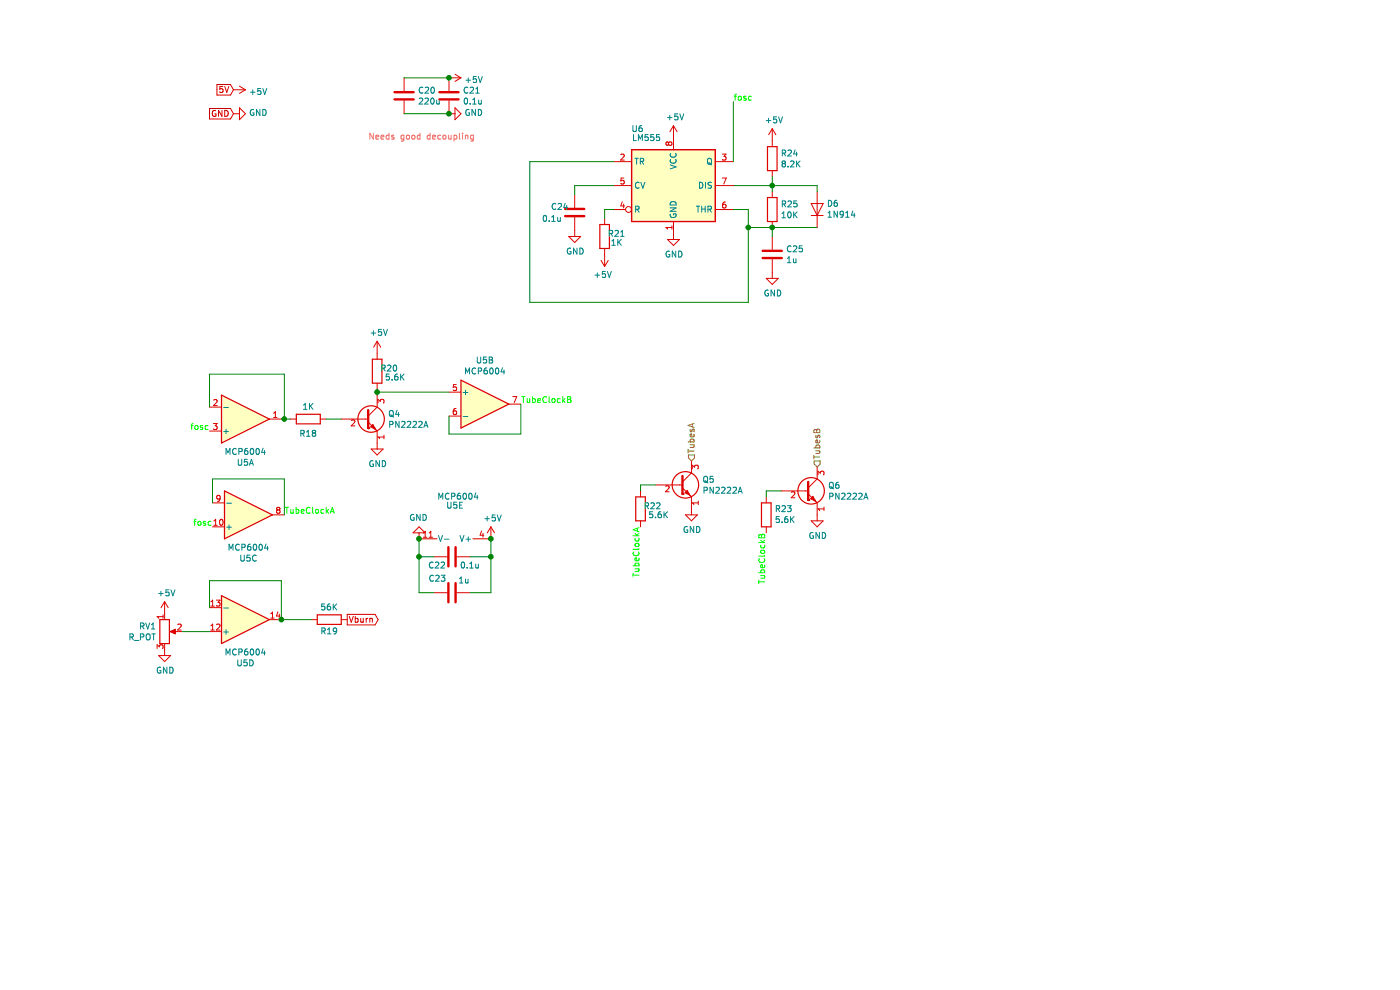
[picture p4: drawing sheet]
EESchema Schematic File Version 4
LIBS:NixieAnalyzer-cache
EELAYER 29 0
EELAYER END
$Descr A4 11693 8268
encoding utf-8
Sheet 4 14
Title ""
Date ""
Rev ""
Comp ""
Comment1 ""
Comment2 ""
Comment3 ""
Comment4 ""
$EndDescr
$Comp
L Amplifier_Operational:MCP6004 U5
U 1 1
P 2050 3500
AR Path="/5EEA538E/5EEB3B0E" Ref="U5"  Part="1" 
AR Path="/5EE2C46B/5EEB3B0E" Ref="U?"  Part="1" 
F 0 "U5" H 2050 3867 50  0000 C CNN
F 1 "MCP6004" H 2050 3776 50  0000 C CNN
F 2 "Package_DIP:DIP-14_W7.62mm" H 2000 3600 50  0001 C CNN
F 3 "http://ww1.microchip.com/downloads/en/DeviceDoc/21733j.pdf" H 2100 3700 50  0001 C CNN
	1    2050 3500
	1    0    0    1   
$EndComp
$Comp
L Amplifier_Operational:MCP6004 U5
U 2 1
P 4050 3375
AR Path="/5EEA538E/5EEB52DC" Ref="U5"  Part="2" 
AR Path="/5EE2C46B/5EEB52DC" Ref="U?"  Part="2" 
F 0 "U5" H 4050 3742 50  0000 C CNN
F 1 "MCP6004" H 4050 3651 50  0000 C CNN
F 2 "Package_DIP:DIP-14_W7.62mm" H 4000 3475 50  0001 C CNN
F 3 "http://ww1.microchip.com/downloads/en/DeviceDoc/21733j.pdf" H 4100 3575 50  0001 C CNN
	2    4050 3375
	1    0    0    -1  
$EndComp
$Comp
L Amplifier_Operational:MCP6004 U5
U 3 1
P 2075 4300
AR Path="/5EEA538E/5EEB630F" Ref="U5"  Part="3" 
AR Path="/5EE2C46B/5EEB630F" Ref="U?"  Part="3" 
F 0 "U5" H 2075 4667 50  0000 C CNN
F 1 "MCP6004" H 2075 4576 50  0000 C CNN
F 2 "Package_DIP:DIP-14_W7.62mm" H 2025 4400 50  0001 C CNN
F 3 "http://ww1.microchip.com/downloads/en/DeviceDoc/21733j.pdf" H 2125 4500 50  0001 C CNN
	3    2075 4300
	1    0    0    1   
$EndComp
$Comp
L Amplifier_Operational:MCP6004 U5
U 4 1
P 2050 5175
AR Path="/5EEA538E/5EEB72B1" Ref="U5"  Part="4" 
AR Path="/5EE2C46B/5EEB72B1" Ref="U?"  Part="4" 
F 0 "U5" H 2050 5542 50  0000 C CNN
F 1 "MCP6004" H 2050 5451 50  0000 C CNN
F 2 "Package_DIP:DIP-14_W7.62mm" H 2000 5275 50  0001 C CNN
F 3 "http://ww1.microchip.com/downloads/en/DeviceDoc/21733j.pdf" H 2100 5375 50  0001 C CNN
	4    2050 5175
	1    0    0    1   
$EndComp
$Comp
L Amplifier_Operational:MCP6004 U5
U 5 1
P 3800 4400
AR Path="/5EEA538E/5EEB8524" Ref="U5"  Part="5" 
AR Path="/5EE2C46B/5EEB8524" Ref="U?"  Part="5" 
F 0 "U5" V 3975 4325 50  0000 L CNN
F 1 "MCP6004" V 4050 4250 50  0000 L CNN
F 2 "Package_DIP:DIP-14_W7.62mm" H 3750 4500 50  0001 C CNN
F 3 "http://ww1.microchip.com/downloads/en/DeviceDoc/21733j.pdf" H 3850 4600 50  0001 C CNN
	5    3800 4400
	0    1    -1   0   
$EndComp
$Comp
L Transistor_BJT:PN2222A Q5
U 1 1
P 5675 4050
AR Path="/5EEA538E/5ED63E9F" Ref="Q5"  Part="1" 
AR Path="/5EE2C46B/5ED63E9F" Ref="Q?"  Part="1" 
F 0 "Q5" H 5865 4096 50  0000 L CNN
F 1 "PN2222A" H 5865 4005 50  0000 L CNN
F 2 "Package_TO_SOT_THT:TO-92_Inline" H 5875 3975 50  0001 L CIN
F 3 "http://www.fairchildsemi.com/ds/PN/PN2222A.pdf" H 5675 4050 50  0001 L CNN
	1    5675 4050
	1    0    0    -1  
$EndComp
$Comp
L Transistor_BJT:PN2222A Q6
U 1 1
P 6725 4100
AR Path="/5EEA538E/5ED64D22" Ref="Q6"  Part="1" 
AR Path="/5EE2C46B/5ED64D22" Ref="Q?"  Part="1" 
F 0 "Q6" H 6915 4146 50  0000 L CNN
F 1 "PN2222A" H 6915 4055 50  0000 L CNN
F 2 "Package_TO_SOT_THT:TO-92_Inline" H 6925 4025 50  0001 L CIN
F 3 "http://www.fairchildsemi.com/ds/PN/PN2222A.pdf" H 6725 4100 50  0001 L CNN
	1    6725 4100
	1    0    0    -1  
$EndComp
$Comp
L Device:R R22
U 1 1
P 5350 4250
AR Path="/5EEA538E/5ED6552F" Ref="R22"  Part="1" 
AR Path="/5EE2C46B/5ED6552F" Ref="R?"  Part="1" 
F 0 "R22" H 5450 4275 50  0000 C CNN
F 1 "5.6K" H 5500 4200 50  0000 C CNN
F 2 "Resistor_THT:R_Axial_DIN0207_L6.3mm_D2.5mm_P10.16mm_Horizontal" V 5280 4250 50  0001 C CNN
F 3 "~" H 5350 4250 50  0001 C CNN
	1    5350 4250
	1    0    0    -1  
$EndComp
$Comp
L Device:R R23
U 1 1
P 6400 4300
AR Path="/5EEA538E/5ED669A0" Ref="R23"  Part="1" 
AR Path="/5EE2C46B/5ED669A0" Ref="R?"  Part="1" 
F 0 "R23" H 6330 4254 50  0000 R CNN
F 1 "5.6K" H 6330 4345 50  0000 R CNN
F 2 "Resistor_THT:R_Axial_DIN0207_L6.3mm_D2.5mm_P10.16mm_Horizontal" V 6330 4300 50  0001 C CNN
F 3 "~" H 6400 4300 50  0001 C CNN
	1    6400 4300
	-1   0    0    1   
$EndComp
$Comp
L power:GND #PWR043
U 1 1
P 6825 4300
AR Path="/5EEA538E/5ED6A259" Ref="#PWR043"  Part="1" 
AR Path="/5EE2C46B/5ED6A259" Ref="#PWR?"  Part="1" 
F 0 "#PWR043" H 6825 4050 50  0001 C CNN
F 1 "GND" H 6830 4127 50  0000 C CNN
F 2 "" H 6825 4300 50  0001 C CNN
F 3 "" H 6825 4300 50  0001 C CNN
	1    6825 4300
	1    0    0    -1  
$EndComp
$Comp
L power:GND #PWR040
U 1 1
P 5775 4250
AR Path="/5EEA538E/5ED6AE9C" Ref="#PWR040"  Part="1" 
AR Path="/5EE2C46B/5ED6AE9C" Ref="#PWR?"  Part="1" 
F 0 "#PWR040" H 5775 4000 50  0001 C CNN
F 1 "GND" H 5780 4077 50  0000 C CNN
F 2 "" H 5775 4250 50  0001 C CNN
F 3 "" H 5775 4250 50  0001 C CNN
	1    5775 4250
	1    0    0    -1  
$EndComp
Text Label 5350 4400 3    50   ~ 0
TubeClockA
Text Label 6400 4450 3    50   ~ 0
TubeClockB
Wire Wire Line
	5350 4100 5350 4050
Wire Wire Line
	5350 4050 5475 4050
Wire Wire Line
	6400 4150 6400 4100
Wire Wire Line
	6400 4100 6525 4100
Text GLabel 1950 950  0    50   Input ~ 0
GND
$Comp
L power:GND #PWR029
U 1 1
P 1950 950
AR Path="/5EEA538E/5ED7A887" Ref="#PWR029"  Part="1" 
AR Path="/5EE2C46B/5ED7A887" Ref="#PWR?"  Part="1" 
F 0 "#PWR029" H 1950 700 50  0001 C CNN
F 1 "GND" V 1955 822 50  0000 R CNN
F 2 "" H 1950 950 50  0001 C CNN
F 3 "" H 1950 950 50  0001 C CNN
	1    1950 950 
	0    -1   -1   0   
$EndComp
Text GLabel 1950 750  0    50   Input ~ 0
5V
$Comp
L power:+5V #PWR028
U 1 1
P 1950 750
AR Path="/5EEA538E/5EDA1EA9" Ref="#PWR028"  Part="1" 
AR Path="/5EE2C46B/5EDA1EA9" Ref="#PWR?"  Part="1" 
F 0 "#PWR028" H 1950 600 50  0001 C CNN
F 1 "+5V" V 1965 878 50  0000 L CNN
F 2 "" H 1950 750 50  0001 C CNN
F 3 "" H 1950 750 50  0001 C CNN
	1    1950 750 
	0    1    1    0   
$EndComp
$Comp
L power:+5V #PWR038
U 1 1
P 5625 1150
AR Path="/5EEA538E/5EDB8B93" Ref="#PWR038"  Part="1" 
AR Path="/5EE2C46B/5EDB8B93" Ref="#PWR?"  Part="1" 
F 0 "#PWR038" H 5625 1000 50  0001 C CNN
F 1 "+5V" H 5640 1323 50  0000 C CNN
F 2 "" H 5625 1150 50  0001 C CNN
F 3 "" H 5625 1150 50  0001 C CNN
	1    5625 1150
	1    0    0    -1  
$EndComp
$Comp
L Device:R R21
U 1 1
P 5050 1975
AR Path="/5EEA538E/5EDBB1F8" Ref="R21"  Part="1" 
AR Path="/5EE2C46B/5EDBB1F8" Ref="R?"  Part="1" 
F 0 "R21" H 5150 2000 50  0000 C CNN
F 1 "1K" H 5150 1925 50  0000 C CNN
F 2 "Resistor_THT:R_Axial_DIN0207_L6.3mm_D2.5mm_P10.16mm_Horizontal" V 4980 1975 50  0001 C CNN
F 3 "~" H 5050 1975 50  0001 C CNN
	1    5050 1975
	1    0    0    -1  
$EndComp
$Comp
L power:+5V #PWR037
U 1 1
P 5050 2125
AR Path="/5EEA538E/5EDBE71B" Ref="#PWR037"  Part="1" 
AR Path="/5EE2C46B/5EDBE71B" Ref="#PWR?"  Part="1" 
F 0 "#PWR037" H 5050 1975 50  0001 C CNN
F 1 "+5V" H 5065 2298 50  0000 C CNN
F 2 "" H 5050 2125 50  0001 C CNN
F 3 "" H 5050 2125 50  0001 C CNN
	1    5050 2125
	-1   0    0    1   
$EndComp
Wire Wire Line
	5050 1825 5050 1750
$Comp
L power:GND #PWR039
U 1 1
P 5625 1950
AR Path="/5EEA538E/5EDC049E" Ref="#PWR039"  Part="1" 
AR Path="/5EE2C46B/5EDC049E" Ref="#PWR?"  Part="1" 
F 0 "#PWR039" H 5625 1700 50  0001 C CNN
F 1 "GND" H 5630 1777 50  0000 C CNN
F 2 "" H 5625 1950 50  0001 C CNN
F 3 "" H 5625 1950 50  0001 C CNN
	1    5625 1950
	1    0    0    -1  
$EndComp
$Comp
L Device:C C24
U 1 1
P 4800 1775
AR Path="/5EEA538E/5EDC1D5A" Ref="C24"  Part="1" 
AR Path="/5EE2C46B/5EDC1D5A" Ref="C?"  Part="1" 
F 0 "C24" H 4600 1825 50  0000 L CNN
F 1 "0.1u" H 4525 1725 50  0000 L CNN
F 2 "Capacitor_THT:C_Rect_L4.0mm_W2.5mm_P2.50mm" H 4838 1625 50  0001 C CNN
F 3 "~" H 4800 1775 50  0001 C CNN
	1    4800 1775
	1    0    0    -1  
$EndComp
$Comp
L power:GND #PWR036
U 1 1
P 4800 1925
AR Path="/5EEA538E/5EDC39D6" Ref="#PWR036"  Part="1" 
AR Path="/5EE2C46B/5EDC39D6" Ref="#PWR?"  Part="1" 
F 0 "#PWR036" H 4800 1675 50  0001 C CNN
F 1 "GND" H 4805 1752 50  0000 C CNN
F 2 "" H 4800 1925 50  0001 C CNN
F 3 "" H 4800 1925 50  0001 C CNN
	1    4800 1925
	1    0    0    -1  
$EndComp
Wire Wire Line
	4800 1625 4800 1550
Text Label 6125 850  0    50   ~ 0
fosc
$Comp
L Diode:1N914 D6
U 1 1
P 6825 1750
AR Path="/5EEA538E/5EDCA4C7" Ref="D6"  Part="1" 
AR Path="/5EE2C46B/5EDCA4C7" Ref="D?"  Part="1" 
F 0 "D6" V 6871 1671 50  0000 R CNN
F 1 "1N914" V 6780 1671 50  0000 R CNN
F 2 "Diode_THT:D_DO-35_SOD27_P7.62mm_Horizontal" H 6825 1575 50  0001 C CNN
F 3 "http://www.vishay.com/docs/85622/1n914.pdf" H 6825 1750 50  0001 C CNN
	1    6825 1750
	0    -1   -1   0   
$EndComp
$Comp
L Device:C C25
U 1 1
P 6450 2125
AR Path="/5EEA538E/5EDC94C8" Ref="C25"  Part="1" 
AR Path="/5EE2C46B/5EDC94C8" Ref="C?"  Part="1" 
F 0 "C25" H 6565 2171 50  0000 L CNN
F 1 "1u" H 6565 2080 50  0000 L CNN
F 2 "Capacitor_THT:C_Radial_D6.3mm_H7.0mm_P2.50mm" H 6488 1975 50  0001 C CNN
F 3 "~" H 6450 2125 50  0001 C CNN
	1    6450 2125
	1    0    0    -1  
$EndComp
$Comp
L Device:R R25
U 1 1
P 6450 1750
AR Path="/5EEA538E/5EDC662F" Ref="R25"  Part="1" 
AR Path="/5EE2C46B/5EDC662F" Ref="R?"  Part="1" 
F 0 "R25" H 6520 1796 50  0000 L CNN
F 1 "10K" H 6520 1705 50  0000 L CNN
F 2 "Resistor_THT:R_Axial_DIN0207_L6.3mm_D2.5mm_P10.16mm_Horizontal" V 6380 1750 50  0001 C CNN
F 3 "~" H 6450 1750 50  0001 C CNN
	1    6450 1750
	1    0    0    -1  
$EndComp
$Comp
L power:+5V #PWR041
U 1 1
P 6450 1175
AR Path="/5EEA538E/5EDD1BB7" Ref="#PWR041"  Part="1" 
AR Path="/5EE2C46B/5EDD1BB7" Ref="#PWR?"  Part="1" 
F 0 "#PWR041" H 6450 1025 50  0001 C CNN
F 1 "+5V" H 6465 1348 50  0000 C CNN
F 2 "" H 6450 1175 50  0001 C CNN
F 3 "" H 6450 1175 50  0001 C CNN
	1    6450 1175
	1    0    0    -1  
$EndComp
$Comp
L Device:R R24
U 1 1
P 6450 1325
AR Path="/5EEA538E/5EDC5DC5" Ref="R24"  Part="1" 
AR Path="/5EE2C46B/5EDC5DC5" Ref="R?"  Part="1" 
F 0 "R24" H 6520 1371 50  0000 L CNN
F 1 "8.2K" H 6520 1280 50  0000 L CNN
F 2 "Resistor_THT:R_Axial_DIN0207_L6.3mm_D2.5mm_P10.16mm_Horizontal" V 6380 1325 50  0001 C CNN
F 3 "~" H 6450 1325 50  0001 C CNN
	1    6450 1325
	1    0    0    -1  
$EndComp
Wire Wire Line
	6825 1550 6825 1600
Wire Wire Line
	6450 1475 6450 1550
Wire Wire Line
	6125 1550 6450 1550
Connection ~ 6450 1550
Wire Wire Line
	6450 1550 6450 1600
Wire Wire Line
	6450 1550 6825 1550
Wire Wire Line
	6825 1900 6450 1900
$Comp
L Timer:LM555 U6
U 1 1
P 5625 1550
AR Path="/5EEA538E/5EEB33F4" Ref="U6"  Part="1" 
AR Path="/5EE2C46B/5EEB33F4" Ref="U?"  Part="1" 
F 0 "U6" H 5325 2025 50  0000 C CNN
F 1 "LM555" H 5400 1950 50  0000 C CNN
F 2 "Package_DIP:DIP-8_W7.62mm" H 5625 1550 50  0001 C CNN
F 3 "http://www.ti.com/lit/ds/symlink/lm555.pdf" H 5625 1550 50  0001 C CNN
	1    5625 1550
	1    0    0    -1  
$EndComp
Wire Wire Line
	5050 1750 5125 1750
Wire Wire Line
	4800 1550 5125 1550
Wire Wire Line
	6450 1900 6250 1900
Wire Wire Line
	6250 1900 6250 1750
Wire Wire Line
	6250 1750 6125 1750
Connection ~ 6450 1900
$Comp
L power:GND #PWR042
U 1 1
P 6450 2275
AR Path="/5EEA538E/5EDE5CC9" Ref="#PWR042"  Part="1" 
AR Path="/5EE2C46B/5EDE5CC9" Ref="#PWR?"  Part="1" 
F 0 "#PWR042" H 6450 2025 50  0001 C CNN
F 1 "GND" H 6455 2102 50  0000 C CNN
F 2 "" H 6450 2275 50  0001 C CNN
F 3 "" H 6450 2275 50  0001 C CNN
	1    6450 2275
	1    0    0    -1  
$EndComp
Wire Wire Line
	6450 1975 6450 1900
Wire Wire Line
	6250 1900 6250 2525
Wire Wire Line
	6250 2525 4425 2525
Wire Wire Line
	4425 2525 4425 1350
Wire Wire Line
	4425 1350 5125 1350
Connection ~ 6250 1900
Text Notes 3075 1175 0    50   ~ 0
Needs good decoupling
$Comp
L Device:C C20
U 1 1
P 3375 800
AR Path="/5EEA538E/5EDEBB42" Ref="C20"  Part="1" 
AR Path="/5EE2C46B/5EDEBB42" Ref="C?"  Part="1" 
F 0 "C20" H 3490 846 50  0000 L CNN
F 1 "220u" H 3490 755 50  0000 L CNN
F 2 "Capacitor_THT:C_Radial_D10.0mm_H16.0mm_P5.00mm" H 3413 650 50  0001 C CNN
F 3 "~" H 3375 800 50  0001 C CNN
	1    3375 800 
	1    0    0    -1  
$EndComp
$Comp
L Device:C C21
U 1 1
P 3750 800
AR Path="/5EEA538E/5EDEC7D0" Ref="C21"  Part="1" 
AR Path="/5EE2C46B/5EDEC7D0" Ref="C?"  Part="1" 
F 0 "C21" H 3865 846 50  0000 L CNN
F 1 "0.1u" H 3865 755 50  0000 L CNN
F 2 "Capacitor_THT:C_Rect_L4.0mm_W2.5mm_P2.50mm" H 3788 650 50  0001 C CNN
F 3 "~" H 3750 800 50  0001 C CNN
	1    3750 800 
	1    0    0    -1  
$EndComp
Wire Wire Line
	3750 650  3375 650 
Wire Wire Line
	3375 950  3750 950 
$Comp
L power:+5V #PWR033
U 1 1
P 3750 650
AR Path="/5EEA538E/5EDF31CF" Ref="#PWR033"  Part="1" 
AR Path="/5EE2C46B/5EDF31CF" Ref="#PWR?"  Part="1" 
F 0 "#PWR033" H 3750 500 50  0001 C CNN
F 1 "+5V" V 3765 778 50  0000 L CNN
F 2 "" H 3750 650 50  0001 C CNN
F 3 "" H 3750 650 50  0001 C CNN
	1    3750 650 
	0    1    1    0   
$EndComp
Connection ~ 3750 650 
$Comp
L power:GND #PWR034
U 1 1
P 3750 950
AR Path="/5EEA538E/5EDF445D" Ref="#PWR034"  Part="1" 
AR Path="/5EE2C46B/5EDF445D" Ref="#PWR?"  Part="1" 
F 0 "#PWR034" H 3750 700 50  0001 C CNN
F 1 "GND" V 3755 822 50  0000 R CNN
F 2 "" H 3750 950 50  0001 C CNN
F 3 "" H 3750 950 50  0001 C CNN
	1    3750 950 
	0    -1   -1   0   
$EndComp
Connection ~ 3750 950 
Text Label 1750 3600 2    50   ~ 0
fosc
Wire Wire Line
	1750 3400 1750 3125
Wire Wire Line
	1750 3125 2375 3125
Wire Wire Line
	2375 3125 2375 3500
Wire Wire Line
	2375 3500 2350 3500
$Comp
L Transistor_BJT:PN2222A Q4
U 1 1
P 3050 3500
AR Path="/5EEA538E/5EE14AEB" Ref="Q4"  Part="1" 
AR Path="/5EE2C46B/5EE14AEB" Ref="Q?"  Part="1" 
F 0 "Q4" H 3240 3546 50  0000 L CNN
F 1 "PN2222A" H 3240 3455 50  0000 L CNN
F 2 "Package_TO_SOT_THT:TO-92_Inline" H 3250 3425 50  0001 L CIN
F 3 "http://www.fairchildsemi.com/ds/PN/PN2222A.pdf" H 3050 3500 50  0001 L CNN
	1    3050 3500
	1    0    0    -1  
$EndComp
$Comp
L Device:R R18
U 1 1
P 2575 3500
AR Path="/5EEA538E/5EE14AF1" Ref="R18"  Part="1" 
AR Path="/5EE2C46B/5EE14AF1" Ref="R?"  Part="1" 
F 0 "R18" V 2450 3500 50  0000 C CNN
F 1 "1K" V 2675 3500 50  0000 C CNN
F 2 "Resistor_THT:R_Axial_DIN0207_L6.3mm_D2.5mm_P10.16mm_Horizontal" V 2505 3500 50  0001 C CNN
F 3 "~" H 2575 3500 50  0001 C CNN
	1    2575 3500
	0    -1   -1   0   
$EndComp
$Comp
L power:GND #PWR031
U 1 1
P 3150 3700
AR Path="/5EEA538E/5EE14AF7" Ref="#PWR031"  Part="1" 
AR Path="/5EE2C46B/5EE14AF7" Ref="#PWR?"  Part="1" 
F 0 "#PWR031" H 3150 3450 50  0001 C CNN
F 1 "GND" H 3155 3527 50  0000 C CNN
F 2 "" H 3150 3700 50  0001 C CNN
F 3 "" H 3150 3700 50  0001 C CNN
	1    3150 3700
	1    0    0    -1  
$EndComp
Wire Wire Line
	2425 3500 2375 3500
Wire Wire Line
	2725 3500 2850 3500
$Comp
L Device:R R20
U 1 1
P 3150 3100
AR Path="/5EEA538E/5EE179E1" Ref="R20"  Part="1" 
AR Path="/5EE2C46B/5EE179E1" Ref="R?"  Part="1" 
F 0 "R20" H 3250 3125 50  0000 C CNN
F 1 "5.6K" H 3300 3050 50  0000 C CNN
F 2 "Resistor_THT:R_Axial_DIN0207_L6.3mm_D2.5mm_P10.16mm_Horizontal" V 3080 3100 50  0001 C CNN
F 3 "~" H 3150 3100 50  0001 C CNN
	1    3150 3100
	1    0    0    -1  
$EndComp
$Comp
L power:+5V #PWR030
U 1 1
P 3150 2950
AR Path="/5EEA538E/5EE19F0A" Ref="#PWR030"  Part="1" 
AR Path="/5EE2C46B/5EE19F0A" Ref="#PWR?"  Part="1" 
F 0 "#PWR030" H 3150 2800 50  0001 C CNN
F 1 "+5V" H 3165 3123 50  0000 C CNN
F 2 "" H 3150 2950 50  0001 C CNN
F 3 "" H 3150 2950 50  0001 C CNN
	1    3150 2950
	1    0    0    -1  
$EndComp
Wire Wire Line
	3150 3300 3150 3275
Connection ~ 2375 3500
Wire Wire Line
	3750 3275 3150 3275
Connection ~ 3150 3275
Wire Wire Line
	3150 3275 3150 3250
Wire Wire Line
	3750 3475 3750 3625
Wire Wire Line
	3750 3625 4350 3625
Wire Wire Line
	4350 3625 4350 3375
Text Label 1775 4400 2    50   ~ 0
fosc
Wire Wire Line
	1775 4200 1775 4000
Wire Wire Line
	1775 4000 2375 4000
Wire Wire Line
	2375 4000 2375 4300
Text Label 2375 4300 0    50   ~ 0
TubeClockA
Text Label 4350 3375 0    50   ~ 0
TubeClockB
$Comp
L Device:R_POT RV1
U 1 1
P 1375 5275
AR Path="/5EEA538E/5EE61DE7" Ref="RV1"  Part="1" 
AR Path="/5EE2C46B/5EE61DE7" Ref="RV?"  Part="1" 
F 0 "RV1" H 1306 5321 50  0000 R CNN
F 1 "R_POT" H 1306 5230 50  0000 R CNN
F 2 "Connector_PinHeader_2.54mm:PinHeader_1x03_P2.54mm_Vertical" H 1375 5275 50  0001 C CNN
F 3 "~" H 1375 5275 50  0001 C CNN
	1    1375 5275
	1    0    0    -1  
$EndComp
$Comp
L power:+5V #PWR026
U 1 1
P 1375 5125
AR Path="/5EEA538E/5EE62550" Ref="#PWR026"  Part="1" 
AR Path="/5EE2C46B/5EE62550" Ref="#PWR?"  Part="1" 
F 0 "#PWR026" H 1375 4975 50  0001 C CNN
F 1 "+5V" H 1390 5298 50  0000 C CNN
F 2 "" H 1375 5125 50  0001 C CNN
F 3 "" H 1375 5125 50  0001 C CNN
	1    1375 5125
	1    0    0    -1  
$EndComp
$Comp
L power:GND #PWR027
U 1 1
P 1375 5425
AR Path="/5EEA538E/5EE63174" Ref="#PWR027"  Part="1" 
AR Path="/5EE2C46B/5EE63174" Ref="#PWR?"  Part="1" 
F 0 "#PWR027" H 1375 5175 50  0001 C CNN
F 1 "GND" H 1380 5252 50  0000 C CNN
F 2 "" H 1375 5425 50  0001 C CNN
F 3 "" H 1375 5425 50  0001 C CNN
	1    1375 5425
	1    0    0    -1  
$EndComp
Wire Wire Line
	1525 5275 1750 5275
Wire Wire Line
	1750 5075 1750 4850
Wire Wire Line
	1750 4850 2350 4850
Wire Wire Line
	2350 4850 2350 5175
$Comp
L power:+5V #PWR035
U 1 1
P 4100 4500
AR Path="/5EEA538E/5EE69FEB" Ref="#PWR035"  Part="1" 
AR Path="/5EE2C46B/5EE69FEB" Ref="#PWR?"  Part="1" 
F 0 "#PWR035" H 4100 4350 50  0001 C CNN
F 1 "+5V" H 4115 4673 50  0000 C CNN
F 2 "" H 4100 4500 50  0001 C CNN
F 3 "" H 4100 4500 50  0001 C CNN
	1    4100 4500
	1    0    0    -1  
$EndComp
$Comp
L power:GND #PWR032
U 1 1
P 3500 4500
AR Path="/5EEA538E/5EE6B127" Ref="#PWR032"  Part="1" 
AR Path="/5EE2C46B/5EE6B127" Ref="#PWR?"  Part="1" 
F 0 "#PWR032" H 3500 4250 50  0001 C CNN
F 1 "GND" H 3505 4327 50  0000 C CNN
F 2 "" H 3500 4500 50  0001 C CNN
F 3 "" H 3500 4500 50  0001 C CNN
	1    3500 4500
	-1   0    0    1   
$EndComp
$Comp
L Device:C C22
U 1 1
P 3775 4650
AR Path="/5EEA538E/5EE6C018" Ref="C22"  Part="1" 
AR Path="/5EE2C46B/5EE6C018" Ref="C?"  Part="1" 
F 0 "C22" V 3700 4525 50  0000 C CNN
F 1 "0.1u" V 3700 4800 50  0000 C CNN
F 2 "Capacitor_THT:C_Rect_L4.0mm_W2.5mm_P2.50mm" H 3813 4500 50  0001 C CNN
F 3 "~" H 3775 4650 50  0001 C CNN
	1    3775 4650
	0    1    -1   0   
$EndComp
Wire Wire Line
	3500 4500 3500 4650
Wire Wire Line
	3500 4650 3625 4650
Connection ~ 3500 4500
Wire Wire Line
	3925 4650 4100 4650
Connection ~ 4100 4500
$Comp
L Device:R R19
U 1 1
P 2750 5175
AR Path="/5EEA538E/5EEB3B47" Ref="R19"  Part="1" 
AR Path="/5EE2C46B/5EEB3B47" Ref="R?"  Part="1" 
F 0 "R19" V 2650 5175 50  0000 C CNN
F 1 "56K" V 2850 5175 50  0000 C CNN
F 2 "Resistor_THT:R_Axial_DIN0207_L6.3mm_D2.5mm_P10.16mm_Horizontal" V 2680 5175 50  0001 C CNN
F 3 "~" H 2750 5175 50  0001 C CNN
	1    2750 5175
	0    -1   -1   0   
$EndComp
Wire Wire Line
	2600 5175 2350 5175
$Comp
L Device:C C23
U 1 1
P 3775 4950
AR Path="/5EEA538E/5EE3F37C" Ref="C23"  Part="1" 
AR Path="/5EE2C46B/5EE3F37C" Ref="C?"  Part="1" 
F 0 "C23" V 3890 4996 50  0000 L CNN
F 1 "1u" V 3875 4800 50  0000 L CNN
F 2 "Capacitor_THT:C_Rect_L4.0mm_W2.5mm_P2.50mm" H 3813 4800 50  0001 C CNN
F 3 "~" H 3775 4950 50  0001 C CNN
	1    3775 4950
	0    -1   -1   0   
$EndComp
Wire Wire Line
	3500 4650 3500 4950
Wire Wire Line
	3500 4950 3625 4950
Connection ~ 3500 4650
Wire Wire Line
	3925 4950 4100 4950
Wire Wire Line
	4100 4500 4100 4650
Connection ~ 4100 4650
Wire Wire Line
	4100 4650 4100 4950
Text HLabel 5775 3850 1    50   Input ~ 0
TubesA
Text HLabel 6825 3900 1    50   Input ~ 0
TubesB
Connection ~ 2350 5175
Text GLabel 2900 5175 2    50   Output ~ 0
Vburn
Wire Wire Line
	6125 1350 6125 850 
$EndSCHEMATC
